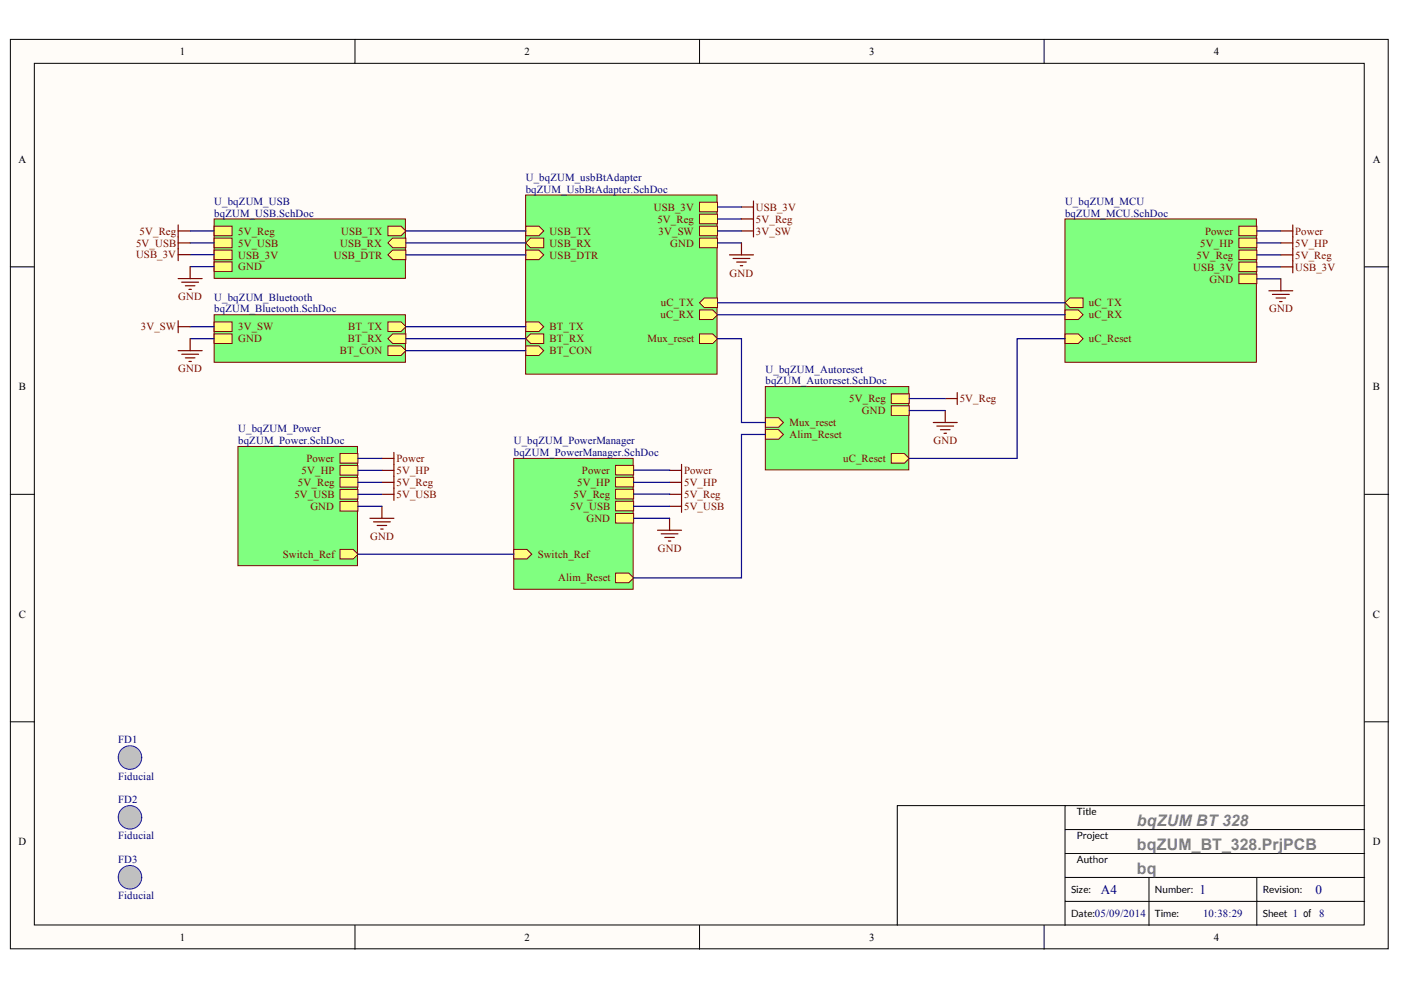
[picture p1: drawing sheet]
<svg xmlns="http://www.w3.org/2000/svg" width="297mm" height="210mm" viewBox="0 0 297 210" stroke-linecap="round" stroke-linejoin="round" font-family="sans-serif">
<g fill="#fffcf8" stroke="#000" stroke-width=".21">
<path d="M2.2 8.4h292.1v192.8h-292.1z"/>
<path d="M7.3 13.4h281.9v182.7h-281.9z"/>
</g>
<g fill="none" stroke="#000" stroke-width=".21">
<path d="M75.3 8.4v5M148.3 8.4v5M221.4 8.4v5M2.2 56.6h5.1M289.3 56.6h5.1M2.2 104.8h5.1M289.3 104.8h5.1M2.2 153h5.1M289.3 153h5.1M225.8 170.8h-35.6v25.4M225.8 175.9h63.5M289.3 170.8h-63.5v25.4"/>
<path d="M75.3 196.2v5.1M148.3 196.2v5.1M221.4 196.2v5.1M225.8 181h63.5M225.8 191.1h63.5M225.8 186h63.5M243.6 186v10.2M266.5 186v10.2"/>
</g>
<path d="M225.8 46.4h40.6v30.4h-40.6z" fill="#80ff80" stroke="#800000" stroke-width=".21"/>
<g fill="#ffff80" stroke="#800000" stroke-width=".21">
<path d="M225.8 65.7h2.8l1 1-1 1h-2.8z" fill-rule="evenodd"/>
<path d="M225.8 64.2l1-1h2.8v2h-2.8z" fill-rule="evenodd"/>
<path d="M225.8 70.8h2.8l1 1-1 1h-2.8z" fill-rule="evenodd"/>
<path d="M262.7 53h3.8v2.1h-3.8z" fill-rule="evenodd"/>
<path d="M262.7 50.5h3.8v2h-3.8z" fill-rule="evenodd"/>
<path d="M262.7 55.6h3.8v2h-3.8z" fill-rule="evenodd"/>
<path d="M262.7 58.1h3.8v2h-3.8z" fill-rule="evenodd"/>
<path d="M262.7 48h3.8v2h-3.8z" fill-rule="evenodd"/>
</g>
<path d="M45.4 46.4h40.6v12.6h-40.6z" fill="#80ff80" stroke="#800000" stroke-width=".21"/>
<g fill="#ffff80" stroke="#800000" stroke-width=".21">
<path d="M45.4 50.5h3.8v2h-3.8z" fill-rule="evenodd"/>
<path d="M82.2 48h2.8l1.1 1-1.1 1h-2.8z" fill-rule="evenodd"/>
<path d="M82.2 51.5l1.1-1h2.8v2h-2.8z" fill-rule="evenodd"/>
<path d="M82.2 54l1.1-1h2.8v2.1h-2.8z" fill-rule="evenodd"/>
<path d="M45.4 53h3.8v2.1h-3.8z" fill-rule="evenodd"/>
<path d="M45.4 55.5h3.8v2h-3.8z" fill-rule="evenodd"/>
<path d="M45.4 48h3.8v2h-3.8z" fill-rule="evenodd"/>
</g>
<path d="M50.5 94.7h25.3v25.2h-25.3z" fill="#80ff80" stroke="#800000" stroke-width=".21"/>
<g fill="#ffff80" stroke="#800000" stroke-width=".21">
<path d="M72.1 101.3h3.8v2h-3.8z" fill-rule="evenodd"/>
<path d="M72.1 98.7h3.8v2h-3.8z" fill-rule="evenodd"/>
<path d="M72.1 106.3h3.8v2.1h-3.8z" fill-rule="evenodd"/>
<path d="M72.1 96.2h3.8v2h-3.8z" fill-rule="evenodd"/>
<path d="M72.1 116.5h2.8l1 1-1 1h-2.8z" fill-rule="evenodd"/>
<path d="M72.1 103.8h3.8v2h-3.8z" fill-rule="evenodd"/>
</g>
<path d="M111.4 41.4h40.6v37.9h-40.6z" fill="#80ff80" stroke="#800000" stroke-width=".21"/>
<g fill="#ffff80" stroke="#800000" stroke-width=".21">
<path d="M148.3 45.4h3.8v2h-3.8z" fill-rule="evenodd"/>
<path d="M148.3 50.5h3.8v2h-3.8z" fill-rule="evenodd"/>
<path d="M111.5 48h2.8l1 1-1 1h-2.8z" fill-rule="evenodd"/>
<path d="M111.5 51.5l1-1h2.8v2h-2.8z" fill-rule="evenodd"/>
<path d="M111.5 53h2.8l1 1-1 1.1h-2.8z" fill-rule="evenodd"/>
<path d="M148.3 65.7h2.8l1 1-1 1h-2.8z" fill-rule="evenodd"/>
<path d="M148.3 64.2l1-1h2.8v2h-2.8z" fill-rule="evenodd"/>
<path d="M148.3 70.8h2.8l1 1-1 1h-2.8z" fill-rule="evenodd"/>
<path d="M111.5 71.8l1-1h2.8v2h-2.8z" fill-rule="evenodd"/>
<path d="M111.5 68.3h2.8l1 1-1 1h-2.8z" fill-rule="evenodd"/>
<path d="M111.5 73.3h2.8l1 1-1 1.1h-2.8z" fill-rule="evenodd"/>
<path d="M148.3 48h3.8v2h-3.8z" fill-rule="evenodd"/>
<path d="M148.3 42.9h3.8v2h-3.8z" fill-rule="evenodd"/>
</g>
<path d="M86.1 49h25.4M86.1 51.5h25.4M86.1 54h25.4" fill="none" stroke="#000080" stroke-width=".25"/>
<path d="M45.4 66.7h40.6v10.1h-40.6z" fill="#80ff80" stroke="#800000" stroke-width=".21"/>
<g fill="#ffff80" stroke="#800000" stroke-width=".21">
<path d="M45.4 68.3h3.8v2h-3.8z" fill-rule="evenodd"/>
<path d="M45.4 70.8h3.8v2h-3.8z" fill-rule="evenodd"/>
<path d="M82.2 68.3h2.8l1.1 1-1.1 1h-2.8z" fill-rule="evenodd"/>
<path d="M82.2 71.8l1.1-1h2.8v2h-2.8z" fill-rule="evenodd"/>
<path d="M82.2 73.3h2.8l1.1 1-1.1 1.1h-2.8z" fill-rule="evenodd"/>
</g>
<path d="M86.1 69.3h25.4M86.1 71.8h25.4M86.1 74.3h25.4" fill="none" stroke="#000080" stroke-width=".25"/>
<g fill="#c0c0c0" stroke="#00f" stroke-width=".21">
<circle cx="27.6" cy="160.6" r="2.5"/>
<circle cx="27.6" cy="173.3" r="2.49"/>
<circle cx="27.6" cy="186" r="2.5"/>
</g>
<g fill="none" stroke="#800000" stroke-width=".25">
<path d="M37.8 47.7v7.6M37.8 49h2.5M37.8 51.5h2.5M37.8 54h2.5M37.8 59.1h5.1M38.5 59.8h3.6M40.3 56.5v2.6M154.7 54h5M155.4 54.8h3.6M156.2 55.6h2M157 56.3h.5M157.2 49h2.5"/>
<path d="M157.2 46.4h2.5M157.2 51.5v2.5M157.2 43.9h2.5M159.7 42.6v7.6M271.6 49h2.5M271.6 51.5h2.5M271.6 54h2.5M271.6 56.6h2.5M271.6 59.1v2.6M274.1 47.7v10.2M37.8 68v2.5M37.8 69.3h2.5"/>
<path d="M37.8 74.3h5.1M38.5 75.1h3.6M39.3 60.6h2M39.3 75.9h2M40.1 61.4h.5M40.1 76.6h.5M40.3 71.8v2.5M269 61.7h5.1M269.8 62.4h3.5M270.5 63.2h2.1M271.3 63.9h.5M81 99.7h2.5"/>
<path d="M81 97.2h2.5M83.5 95.9v7.6M78.4 109.9h5.1M79.2 110.6h3.6M80 111.4h2M80.7 112.2h.5M81 102.3h2.5M81 107.3v2.6"/>
</g>
<g fill="none" stroke="#000080" stroke-width=".25">
<path d="M40.3 49h5.1M40.3 51.5h5.1M40.3 54h5.1M40.3 56.5h5.1M152.1 49h5.1M152.1 51.5h5.1M152.1 46.4h5.1M152.1 43.9h5.1M266.5 49h5.1M266.5 51.5h5.1M266.5 56.6h5.1M266.5 54h5.1"/>
<path d="M266.5 59.1h5.1M40.3 69.3h5.1M40.3 71.8h5.1M75.9 97.2h5.1M75.9 99.7h5.1M75.9 102.3h5.1M75.9 107.3h5.1"/>
</g>
<path d="M162.3 82h30.4v17.6h-30.4z" fill="#80ff80" stroke="#800000" stroke-width=".21"/>
<g fill="#ffff80" stroke="#800000" stroke-width=".21">
<path d="M189 86h3.8v2.1h-3.8z" fill-rule="evenodd"/>
<path d="M189 83.5h3.8v2h-3.8z" fill-rule="evenodd"/>
<path d="M162.3 91.1h2.8l1 1-1 1h-2.8z" fill-rule="evenodd"/>
<path d="M162.3 88.6h2.8l1 1-1 1h-2.8z" fill-rule="evenodd"/>
<path d="M189 96.2h2.8l1 1-1 1h-2.8z" fill-rule="evenodd"/>
</g>
<path d="M197.9 89.6h5M198.6 90.3h3.6M199.4 91.1h2M200.2 91.9h.5M200.4 84.5h2.5M200.4 87v2.6M202.9 83.2v2.6" fill="none" stroke="#800000" stroke-width=".25"/>
<path d="M152.1 71.8h5.1v17.8h5.1M152.1 64.2h73.7M152.1 66.7h73.7M225.8 71.8h-10.1v25.4h-22.9M192.8 84.5h7.6M192.8 87h7.6" fill="none" stroke="#000080" stroke-width=".25"/>
<path d="M108.9 97.2h25.3v27.7h-25.3z" fill="#80ff80" stroke="#800000" stroke-width=".21"/>
<g fill="#ffff80" stroke="#800000" stroke-width=".21">
<path d="M130.5 103.7h3.8v2.1h-3.8z" fill-rule="evenodd"/>
<path d="M130.5 101.2h3.8v2h-3.8z" fill-rule="evenodd"/>
<path d="M130.5 108.9h3.8v2h-3.8z" fill-rule="evenodd"/>
<path d="M130.5 98.7h3.8v2h-3.8z" fill-rule="evenodd"/>
<path d="M130.5 106.3h3.8v2h-3.8z" fill-rule="evenodd"/>
<path d="M130.5 121.5h2.8l1 1-1 1h-2.8z" fill-rule="evenodd"/>
<path d="M108.9 116.5h2.8l1 1-1 1h-2.8z" fill-rule="evenodd"/>
</g>
<path d="M134.3 99.7h7.7M162.3 92.1h-5.1v30.4h-22.9M75.9 117.5h33M75.9 104.8h5.1M134.3 102.2l7.7 .1M134.3 107.3h7.7M134.3 104.8h7.7M134.3 109.9h7.7" fill="none" stroke="#000080" stroke-width=".25"/>
<path d="M142 99.7h2.5M144.5 98.5v10.1M81 104.8h2.5M83.5 103.5v2.6M139.4 112.4h5.1M140.2 113.2h3.5M140.9 113.9h2.1M141.7 114.7h.5M142 102.3h2.5M142 104.8h2.5M142 107.3h2.5M142 109.9v2.5" fill="none" stroke="#800000" stroke-width=".25"/>
<g font-size="3.4" fill="#808080">
<text x="241" y="175.2">bqZUM BT 328</text>
<text x="241" y="180.2">bqZUM_BT_328.PrjPCB</text>
<text x="241" y="185.3">bq</text>
</g>
<g font-size="2.8" fill="#000080">
<text x="233.4" y="189.5">A4</text>
<text x="254.3" y="189.5">1</text>
<text x="278.9" y="189.5">0</text>
</g>
<g font-size="2.3">
<text x="38.1" y="11.7">1</text>
<text x="111.2" y="11.7">2</text>
<text x="184.3" y="11.7">3</text>
<text x="257.4" y="11.7">4</text>
<text x="3.9" y="34.5">A</text>
<text x="291.1" y="34.5">A</text>
<text x="4" y="82.7">B</text>
<text x="291.1" y="82.7">B</text>
<text x="4" y="131">C</text>
<text x="291.1" y="131">C</text>
<text x="3.9" y="179.2">D</text>
<text x="291.1" y="179.2">D</text>
<text x="38.1" y="199.5">1</text>
<text x="111.2" y="199.5">2</text>
<text x="184.3" y="199.5">3</text>
<text x="257.4" y="199.5">4</text>
</g>
<g font-size="2.3" fill="#000080">
<text x="111.5" y="38.3">U_bqZUM_usbBtAdapter</text>
<text x="111.5" y="40.8">bqZUM_UsbBtAdapter.SchDoc</text>
<text x="45.4" y="43.4">U_bqZUM_USB</text>
<text x="45.4" y="46">bqZUM_USB.SchDoc</text>
<text x="225.8" y="43.4">U_bqZUM_MCU</text>
<text x="225.8" y="46">bqZUM_MCU.SchDoc</text>
<text x="45.4" y="63.7">U_bqZUM_Bluetooth</text>
<text x="45.4" y="66.2">bqZUM_Bluetooth.SchDoc</text>
<text x="162.3" y="79">U_bqZUM_Autoreset</text>
<text x="162.3" y="81.5">bqZUM_Autoreset.SchDoc</text>
<text x="50.5" y="91.6">U_bqZUM_Power</text>
<text x="50.5" y="94.1">bqZUM_Power.SchDoc</text>
<text x="108.9" y="94.1">U_bqZUM_PowerManager</text>
<text x="108.9" y="96.7">bqZUM_PowerManager.SchDoc</text>
<text x="25" y="157.6">FD1</text>
<text x="25" y="165.3">Fiducial</text>
<text x="25" y="170.3">FD2</text>
<text x="25" y="177.9">Fiducial</text>
<text x="25" y="183">FD3</text>
<text x="25" y="190.6">Fiducial</text>
<text x="255.1" y="194.4">10:38:29</text>
<text x="279.7" y="194.4">8</text>
</g>
<g font-size="2.3" fill="#800000">
<text x="138.6" y="44.7">USB_3V</text>
<text x="139.4" y="47.2">5V_Reg</text>
<text x="160.3" y="47.2">5V_Reg</text>
<text x="160.3" y="44.7">USB_3V</text>
<text x="28.8" y="52.3">5V_USB</text>
<text x="29.6" y="49.8">5V_Reg</text>
<text x="50.5" y="52.3">5V_USB</text>
<text x="50.5" y="49.8">5V_Reg</text>
<text x="72.1" y="52.3">USB_RX</text>
<text x="72.3" y="49.8">USB_TX</text>
<text x="116.5" y="49.8">USB_TX</text>
<text x="116.5" y="52.3">USB_RX</text>
<text x="139.6" y="49.8">3V_SW</text>
<text x="142.1" y="52.3">GND</text>
<text x="160.3" y="49.8">3V_SW</text>
<text x="254.5" y="52.3">5V_HP</text>
<text x="255.5" y="49.8">Power</text>
<text x="274.6" y="49.8">Power</text>
<text x="274.6" y="52.3">5V_HP</text>
<text x="28.8" y="54.8">USB_3V</text>
<text x="50.5" y="54.8">USB_3V</text>
<text x="50.5" y="57.3">GND</text>
<text x="70.8" y="54.8">USB_DTR</text>
<text x="116.5" y="54.8">USB_DTR</text>
<text x="154.7" y="58.6">GND</text>
<text x="253" y="57.4">USB_3V</text>
<text x="253.7" y="54.8">5V_Reg</text>
<text x="256.4" y="59.9">GND</text>
<text x="274.6" y="54.8">5V_Reg</text>
<text x="274.6" y="57.4">USB_3V</text>
<text x="37.8" y="63.6">GND</text>
<text x="140.1" y="65">uC_TX</text>
<text x="230.9" y="65">uC_TX</text>
<text x="29.9" y="70.1">3V_SW</text>
<text x="50.5" y="70.1">3V_SW</text>
<text x="73.8" y="70.1">BT_TX</text>
<text x="116.5" y="70.1">BT_TX</text>
<text x="140.1" y="67.5">uC_RX</text>
<text x="230.9" y="67.5">uC_RX</text>
<text x="269.1" y="66.2">GND</text>
<text x="50.5" y="72.6">GND</text>
<text x="72.1" y="75.1">BT_CON</text>
<text x="73.7" y="72.6">BT_RX</text>
<text x="116.5" y="72.6">BT_RX</text>
<text x="116.5" y="75.1">BT_CON</text>
<text x="137.3" y="72.6">Mux_reset</text>
<text x="230.9" y="72.6">uC_Reset</text>
<text x="37.8" y="78.9">GND</text>
<text x="180.1" y="85.3">5V_Reg</text>
<text x="182.8" y="87.8">GND</text>
<text x="203.5" y="85.3">5V_Reg</text>
<text x="167.4" y="92.9">Alim_Reset</text>
<text x="167.4" y="90.3">Mux_reset</text>
<text x="197.9" y="94.1">GND</text>
<text x="63.9" y="100.5">5V_HP</text>
<text x="65" y="97.9">Power</text>
<text x="84.1" y="100.5">5V_HP</text>
<text x="84.1" y="97.9">Power</text>
<text x="123.4" y="100.5">Power</text>
<text x="145" y="100.5">Power</text>
<text x="178.8" y="97.9">uC_Reset</text>
<text x="62.4" y="105.6">5V_USB</text>
<text x="63.2" y="103">5V_Reg</text>
<text x="84.1" y="103">5V_Reg</text>
<text x="84.1" y="105.6">5V_USB</text>
<text x="121.6" y="105.5">5V_Reg</text>
<text x="122.4" y="103">5V_HP</text>
<text x="145" y="103">5V_HP</text>
<text x="145" y="105.6">5V_Reg</text>
<text x="65.8" y="108.2">GND</text>
<text x="120.9" y="108.1">5V_USB</text>
<text x="124.3" y="110.7">GND</text>
<text x="145" y="108.2">5V_USB</text>
<text x="60" y="118.3">Switch_Ref</text>
<text x="78.5" y="114.5">GND</text>
<text x="114" y="118.3">Switch_Ref</text>
<text x="139.5" y="117">GND</text>
<text x="118.3" y="123.3">Alim_Reset</text>
</g>
<g font-size="2.1">
<text x="228.3" y="172.9">Title</text>
<text x="228.3" y="177.9">Project</text>
<text x="228.3" y="183">Author</text>
<text x="227.1" y="189.4">Size:</text>
<text x="244.8" y="189.4">Number:</text>
<text x="267.8" y="189.4">Revision:</text>
<text x="227.1" y="194.5">Date:05/09/2014</text>
<text x="244.8" y="194.5">Time:</text>
<text x="267.8" y="194.5">Sheet 1 of</text>
</g>
</svg>
